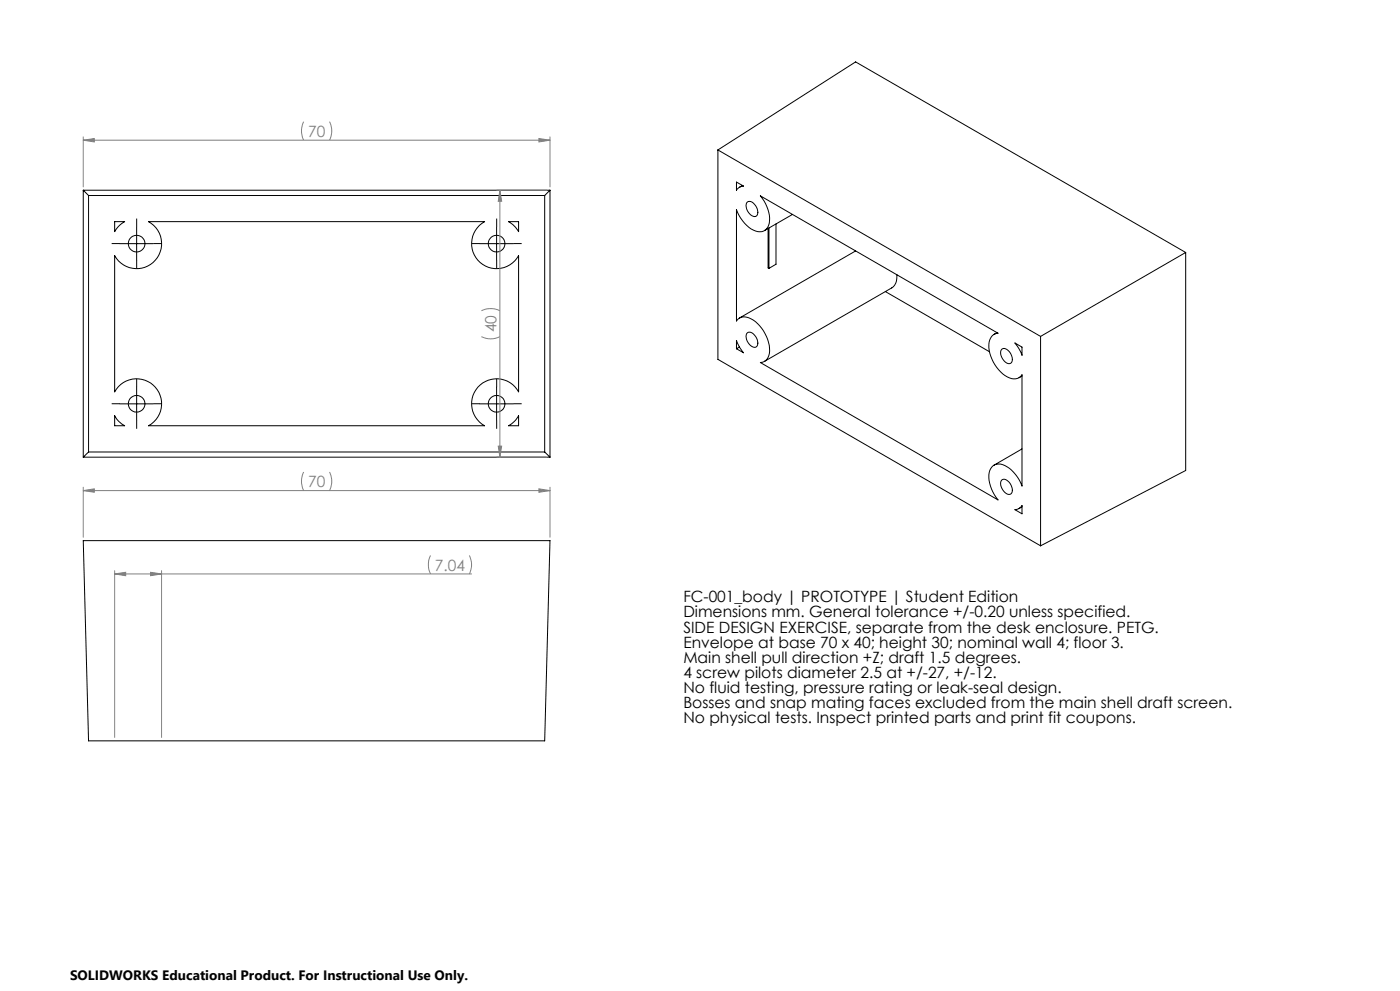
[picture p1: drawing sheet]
<svg xmlns="http://www.w3.org/2000/svg" width="420mm" height="297mm" viewBox="0 0 420 297" stroke-linecap="round" stroke-linejoin="round" font-family="sans-serif">
<g fill="none" stroke="#000" stroke-width=".3">
<path d="M25 57l1.6 1.6M25 57v80M25 57h140M26.6 58.6h136.8M26.6 58.6v76.9M163.4 58.6v76.9M165 57l-1.6 1.6M165 57v80M215.4 44.9l96.8 55.9M215.4 44.9l41.3-26.3 99 57.1M215.4 44.9v62.8l96.8 55.9M220.9 54.6l2.2 1.2a2.52 2.52 0 0 0-2.2 1.2z"/>
<path d="M222.7 55.6l-.9 .5M34.4 66.4h3a7.7 7.7 0 0 0-3 3zM36 73h10M41 68v10M44.6 66.4h100.8a7.5 7.5 0 0 0-1.7 11.9 7.5 7.5 0 0 0 11.9-1.7v40.8a7.5 7.5 0 0 0-11.9-1.7 7.5 7.5 0 0 0 1.7 11.9h-100.8a7.5 7.5 0 0 0 1.7-11.9 7.5 7.5 0 0 0-11.9 1.7v-40.8a7.5 7.5 0 0 0 11.9 1.7 7.5 7.5 0 0 0-1.7-11.9zM144 73h10M149 68v10M152.6 66.4h3v3a8.3 8.3 0 0 0-3-3zM220.9 62.9a9.3 9.3 0 0 0 7.1 6.6 3.3 3.3 0 0 0 2.9-4.1 11.9 11.9 0 0 0-2.8-6.7l71.3 41.2a3.1 3.1 0 0 0-2.7 3.5 11.1 11.1 0 0 0 6.8 10.1l.7 .1a2.64 2.64 0 0 0 2.4-1.3v33.4a9.3 9.3 0 0 0-7-6.6 3.3 3.3 0 0 0-2.9 4 11.9 11.9 0 0 0 2.7 6.7l-71.3-41.1a3.3 3.3 0 0 0 2.8-4.3 10.8 10.8 0 0 0-6.9-9.3 2.68 2.68 0 0 0-3.1 1.1zM224.2 60.6l.3-.2a3 3 0 0 1 2.5 4.3 2.22 2.22 0 0 1-2.8-1.6l-.4-1.5zM230.4 68.5v11.8l.3 .1M230.7 68.3v12.1"/>
<path d="M232.8 67.1v12.1l-2.1 1.2M237.7 64.3l-8.4 4.8M256.7 75.2l-34.9 20.1M355.7 75.7l-43.5 25.1M355.7 75.7v65.3l-43.5 22.6M224.2 99.8l.3-.2a3 3 0 0 1 2.5 4.3 2.22 2.22 0 0 1-2.8-1.6l-.4-1.5zM265.6 87.4l31.2 18M269.1 82.3a4 4 0 0 1-1.6 4l-38.2 22M299.1 99.7l-.9 .5M41 116v10M149 116v10M220.9 102.1l.9 1.9 1.3 1.7-2.2-1.2z"/>
<path d="M221.8 104l-.9 .5M300.6 104.6a2.17 2.17 0 0 1 2.7 1.6l.4 1a1.23 1.23 0 0 1-.5 1.7 1.23 1.23 0 0 1-1.6-.4 3.1 3.1 0 0 1-1-3.9zM304.5 102.8l2.1 1.2v2.5l-.9-1.9zM306.6 112.7l-.9 .5M312.2 100.8v62.8M25 137h140M26.6 135.5h136.8M26.6 135.5l-1.6 1.5M34.4 124.6a7.1 7.1 0 0 0 3 3h-3zM36 121h10M144 121h10M152.6 127.6a7.7 7.7 0 0 0 3-3v3z"/>
<path d="M163.4 135.5l1.6 1.5M306.6 134.5l-8.4 4.9M300.6 143.8a2.17 2.17 0 0 1 2.7 1.6l.4 1a1.23 1.23 0 0 1-.5 1.7 1.23 1.23 0 0 1-1.6-.4 3.1 3.1 0 0 1-1-3.9zM304.5 152.7a2.52 2.52 0 0 0 2.1-1.2v2.5zM306.6 151.9l-.9 .5M25 162h140l-1.6 60h-136.8z"/>
<circle cx="41" cy="73" r="2.5"/>
<circle cx="149" cy="73" r="2.5"/>
<circle cx="41" cy="121" r="2.5"/>
<circle cx="149" cy="121" r="2.5"/>
</g>
<g fill="none" stroke="#808080" stroke-width=".3">
<path d="M91.1 36.5a6.4 6.4 0 0 0 0 5.5M98.8 36.5a6.1 6.1 0 0 1 0 5.5M25 42l3.3-.5v1zM25 41v15M25 42h140M149 57h15M150 57l.5 3.3h-1zM150 57v80M161.7 41.5l3.3 .5-3.3 .5zM165 41v15M144.4 93.1a6.4 6.4 0 0 1 5.6 0M144.4 100.9a6.1 6.1 0 0 0 5.6 0"/>
<path d="M149 137h15M149.5 133.7h1l-.5 3.3zM25 147l3.3-.5v1zM25 146v15M25 147h140M91.1 141.5a6.4 6.4 0 0 0 0 5.5M98.8 141.5a6.1 6.1 0 0 1 0 5.5M161.7 146.5l3.3 .5-3.3 .5zM165 146v15M34.4 172l3.3-.5v1zM34.4 171v50M34.4 172h107.1"/>
<path d="M45.2 171.5l3.3 .5-3.3 .5zM48.5 171v50M129.2 166.5a6.4 6.4 0 0 0 0 5.5M140.8 166.5a6.1 6.1 0 0 1 0 5.5"/>
</g>
<g fill="none" stroke="#000" stroke-width=".3" stroke-dasharray="15.2 1.3 1.3 1.3" stroke-linecap="butt">
<path d="M36 73h-2.5M41 68v-2.5M41 78v2.5M46 73h2.5M144 73h-2.5M149 68v-2.5M149 78v2.5M154 73h2.5M41 116v-2.5M149 116v-2.5M36 121h-2.5M41 126v2.5"/>
<path d="M46 121h2.5M144 121h-2.5M149 126v2.5M154 121h2.5"/>
</g>
<g fill="#808080">
<path d="M161.7 41.5l3.3 .5-3.3 .5zM25 42l3.3-.5v1zM161.7 146.5l3.3 .5-3.3 .5zM25 147l3.3-.5v1z"/>
<path d="M34.4 172l3.3-.5v1zM45.2 171.5l3.3 .5-3.3 .5z"/>
<path d="M149.5 133.7h1l-.5 3.3zM150 57l.5 3.3h-1z"/>
</g>
<g font-size="4.7" fill="#808080">
<text x="92.4" y="41">70</text>
<text x="149" y="99.6" transform="rotate(-90 149 99.6)">40</text>
<text x="92.4" y="146">70</text>
<text x="130.5" y="171">7.04</text>
</g>
<g font-size="4.7">
<text x="205" y="180.5">FC-001_body | PROTOTYPE | Student Edition</text>
<text x="205" y="185">Dimensions mm. General tolerance +/-0.20 unless specified.</text>
<text x="205" y="189.6">SIDE DESIGN EXERCISE, separate from the desk enclosure. PETG.</text>
<text x="205" y="194.1">Envelope at base 70 x 40; height 30; nominal wall 4; floor 3.</text>
<text x="205" y="198.6">Main shell pull direction +Z; draft 1.5 degrees.</text>
<text x="205" y="203.1">4 screw pilots diameter 2.5 at +/-27, +/-12.</text>
<text x="205" y="207.7">No fluid testing, pressure rating or leak-seal design.</text>
<text x="205" y="212.2">Bosses and snap mating faces excluded from the main shell draft screen.</text>
<text x="205" y="216.7">No physical tests. Inspect printed parts and print fit coupons.</text>
</g>
<text font-size="4.1" x="21" y="293.7">SOLIDWORKS Educational Product. For Instructional Use Only.</text>
</svg>
